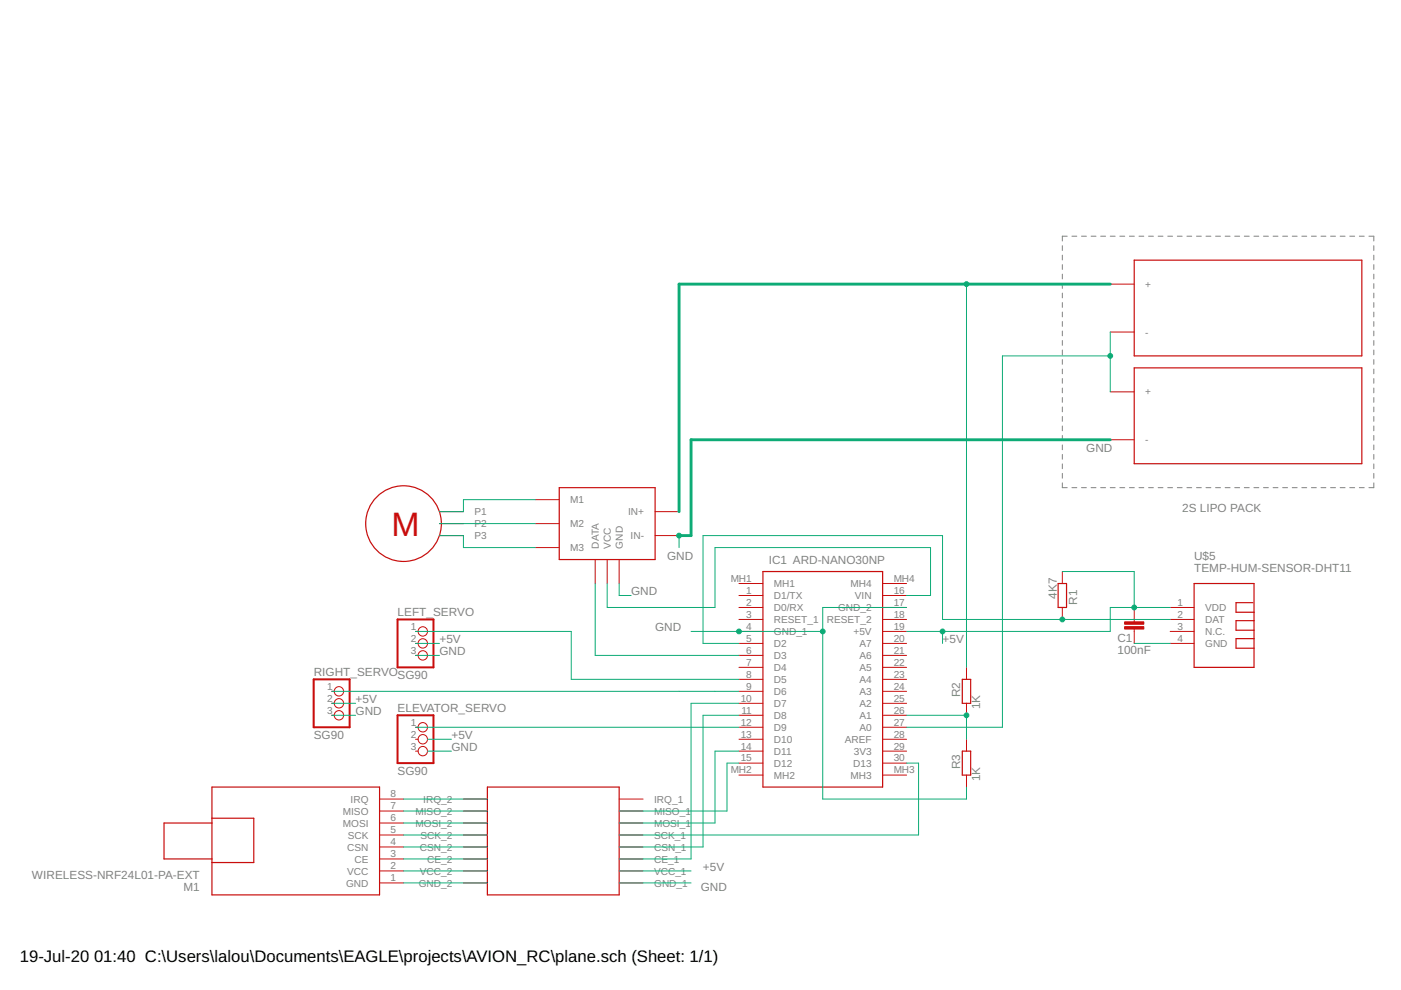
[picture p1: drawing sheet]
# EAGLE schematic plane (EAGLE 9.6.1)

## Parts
C1  100nF  C2,5-3  [C2.5-3]
ELEVATOR_SERVO  SG90  PINHD-1X3  [1X03]
IC1  ARD-NANO30NP  [ARDNANO30NP]
LEFT_SERVO  SG90  PINHD-1X3  [1X03]
M1  WIRELESS-NRF24L01-PA-EXT  [WIRELESS-NRF24L01-PA-EXT]
R1  4K7  SMR  [SMR]
R2  1K  SMR  [SMR]
R3  1K  SMR  [SMR]
RIGHT_SERVO  SG90  PINHD-1X3  [1X03]
U$1  ESC  (no package)
U$2  LIPO-CELL  (no package)
U$3  LIPO-CELL  (no package)
U$4  A2212/6T  (no package)
U$5  TEMP-HUM-SENSOR-DHT11  [TEMP-HUM-SENSOR-DHT11]
U$6  YL-105-ADAPTER-NRF24L01  (no package)

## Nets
+5V: C1.1 IC1.19(+5V) LEFT_SERVO.2 R1.2 RIGHT_SERVO.2 U$5.1(VDD) U$6.VCC_1
GND: IC1.4(GND_1) IC1.17(GND_2) LEFT_SERVO.3 M1.1(GND) R3.2 RIGHT_SERVO.3 U$1.GND U$1.IN- U$2.- U$6.GND_1 U$6.GND_2
N$1: IC1.8(D5) LEFT_SERVO.1
N$2: IC1.9(D6) RIGHT_SERVO.1
N$3: ELEVATOR_SERVO.1 IC1.12(D9)
N$4: IC1.16(VIN) U$1.VCC
N$5: IC1.27(A0) U$2.+ U$3.-
N$6: IC1.26(A1) R2.2 R3.1
N$7: U$1.M1 U$4.P1
N$8: U$1.M2 U$4.P2
N$9: U$1.M3 U$4.P3
N$10: C1.2 U$5.4(GND)
N$11: IC1.5(D2) R1.1 U$5.2(DAT)
N$12: IC1.6(D3) U$1.DATA
N$13: R2.1 U$1.IN+ U$3.+
N$14: M1.2(VCC) U$6.VCC_2
N$15: M1.3(CE) U$6.CE_2
N$16: M1.4(CSN) U$6.CSN_2
N$17: M1.5(SCK) U$6.SCK_2
N$18: M1.6(MOSI) U$6.MOSI_2
N$19: M1.7(MISO) U$6.MISO_2
N$20: M1.8(IRQ) U$6.IRQ_2
N$21: IC1.14(D11) U$6.MOSI_1
N$22: IC1.15(D12) U$6.MISO_1
N$23: IC1.30(D13) U$6.SCK_1
N$24: IC1.10(D7) U$6.CE_1
N$25: IC1.11(D8) U$6.CSN_1
Unconnected: ELEVATOR_SERVO.2 ELEVATOR_SERVO.3 IC1.1(D1/TX) IC1.2(D0/RX) IC1.3(RESET_1) IC1.7(D4) IC1.13(D10) IC1.18(RESET_2) IC1.20(A7) IC1.21(A6) IC1.22(A5) IC1.23(A4) IC1.24(A3) IC1.25(A2) IC1.28(AREF) IC1.29(3V3) IC1.MH1 IC1.MH2 IC1.MH3 IC1.MH4 U$5.3(N.C.) U$6.IRQ_1

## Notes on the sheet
- 2S LIPO PACK

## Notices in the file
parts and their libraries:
diy-modules: Released under the Creative Commons Attribution 4.0 International License: http://creativecommons.org/licenses/by/4.0
